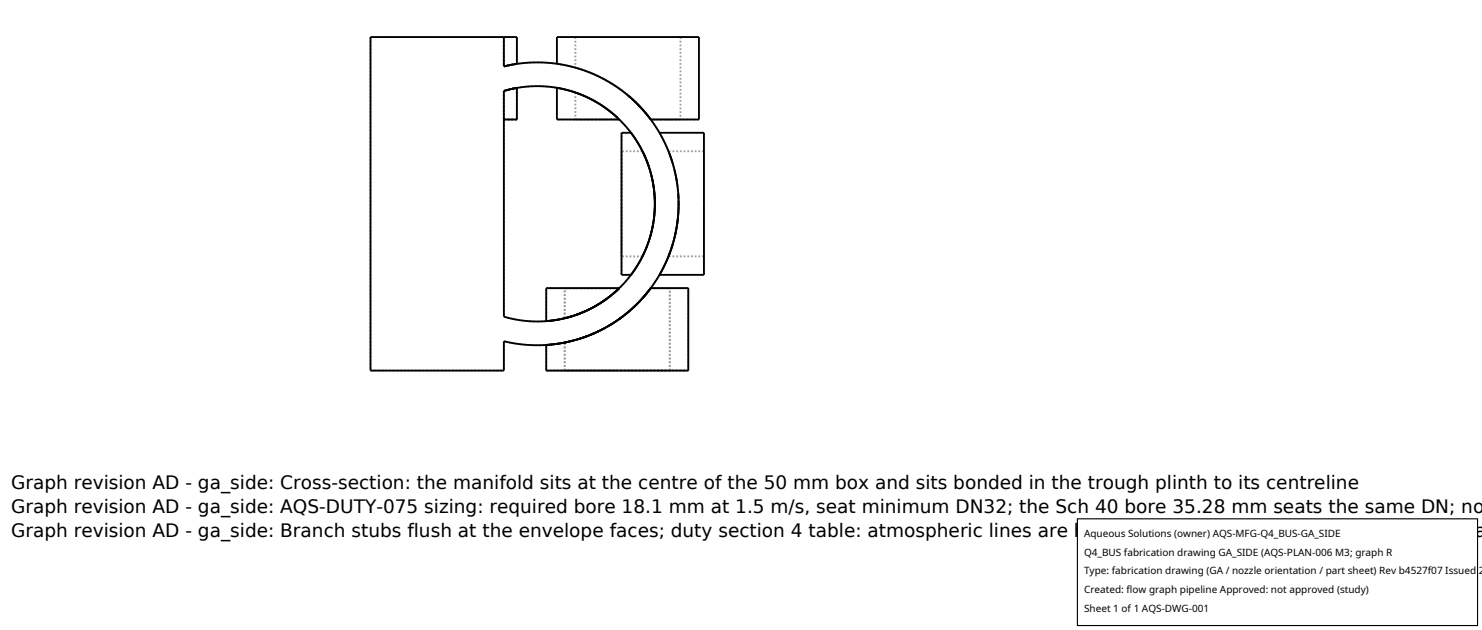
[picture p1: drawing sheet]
<svg xmlns="http://www.w3.org/2000/svg" width="212mm" height="90mm" viewBox="0 0 212 90" stroke-linecap="round" stroke-linejoin="round" font-family="sans-serif">
<g fill="none" stroke="#a0a0a0" stroke-width=".26" stroke-dasharray=".3 .3" stroke-linecap="butt">
<path d="M52.9 5.3h19.1M52.9 5.3v47.6M72 5.3v4.2M72 9.5a20.2 20.2 0 0 1 24.9 19.6 20.2 20.2 0 0 1-24.9 19.6M72 13v32.2M72 13v4.1M72 17.1h1.8M72 13l1.1-.3M72 9.5l1.8-.4M72 5.3h1.8M73.3 12.6h.4M73.4 12.6h.3"/>
<path d="M73.7 12.6h.1M73.8 17.1h-1.8M73.8 12.6l-1.8 .4M73.8 9.1l-1.8 .4M73.8 5.3h-1.8M73.8 12.6v4.5M73.8 5.3v3.8M79.5 9.1l1.9 .4 2 .5a20.2 20.2 0 0 1 6.3 3.6M82.2 13.2a16.8 16.8 0 0 1 6.2 3.9M82.2 17.1h6.2M82.2 9.7a20.2 20.2 0 0 1 7.5 3.9M82.2 5.3h7.5"/>
<path d="M82.2 13.2v3.9M82.2 5.3v4.4M88.2 16.8l.2 .3M88.4 17.1a16.8 16.8 0 0 0-8.9-4.6M88.4 17.1l-.5-.5a16.8 16.8 0 0 0-5.7-3.4M88.4 17.1h-6.2M88.4 17.1h-8.9M89.7 5.3h7.5M92.7 16.7l.2 .4M92.9 17.1a20.2 20.2 0 0 0-10.7-7.4M92.9 17.1a20.2 20.2 0 0 0-13.4-8M92.9 17.1h4.3"/>
<path d="M94.2 19a20.2 20.2 0 0 1 2.7 9.7M97.2 5.3h-15M97.2 17.1h-4.3M97.2 5.3v11.8M99.8 17.1h-6.9M99.8 5.3h-20.3M88.8 39.2v-20.2M88.8 29.1v7.5M88.8 36.6v-15M88.8 21.6v7.5M90.1 39.2h.1a16.8 16.8 0 0 0-.1-20.2M91.8 36.6a16.8 16.8 0 0 0 0-15"/>
<path d="M91.8 21.6h-3M91.8 36.6h-3M92.2 22.5v.1M92.2 35.7l-.2 .3M92.2 35.6v.1M92.5 23.4l.1 .2M92.6 34.6l-.2 .7M92.7 23.9l.1 .5M92.8 34l-.2 .6M92.9 24.4l.1 .3M93 24.9v.2M93.4 31.5l-.1 .2"/>
<path d="M93.4 27v.2M93.4 31v.4M93.5 30.4v.2M94.2 39.2a20.2 20.2 0 0 0 0-20.2M95.5 36.6a20.2 20.2 0 0 0 0-15M95.5 21.6l.1 .3M95.5 36.4v.2M95.8 35.8l-.1 .3M95.9 35.4l-.1 .3M96.1 23.3v.1M96.1 34.9l-.1 .1M96.1 23.5l.2 .8"/>
<path d="M96.4 24.4v.1M96.4 33.6l-.3 1.2M96.4 24.7l.1 .3M96.6 32.7v.3M96.7 32.2l-.1 .3M96.7 26.3l.2 1.3M96.8 31v.3M96.9 28.4v.7M96.9 29.2l-.1 1.7M100.5 39.2v-20.2M100.5 29.1v7.5M100.5 36.6v-15"/>
<path d="M100.5 21.6v7.5M100.5 21.6h-5M100.5 36.6h-5M52.9 52.9h19.1M72 48.7v4.2M72 45.2a16.8 16.8 0 0 0 21.5-16.1 16.8 16.8 0 0 0-21.5-16.1M78 45.9l2.7-.5a16.8 16.8 0 0 0 7.7-4.3M78 41.1h10.4M78 49.3l.3-.1a20.2 20.2 0 0 0 14.6-8.1M78 52.9h20.3M78 45.9v-4.8M78 52.9v-3.6"/>
<path d="M78.5 45.8l-.5 .1M80.7 41.1h7.7M80.7 48.9l.9-.2M80.7 48.9l1.7-.4 1.9-.7M80.7 52.9h15M80.7 45.4v-4.3M80.7 52.9v-4M80.9 45.4h.1M81 48.8l-.2 .1M81 45.3h.1M81.2 45.3h.1M81.3 48.8l-.5 .1"/>
<path d="M81.6 45.2h.1M81.7 45.2h-.1M81.8 45.1l.3-.1M81.9 45.1l.2-.1M81.9 48.6l.6-.1M82.3 45l-.3 .1M82.5 48.5l-1.2 .3M82.5 48.4l-1.2 .4M83.1 44.6l2.7-1.3M83.2 48.2l-.4 .2M83.3 48.2h-.1M83.5 48.1l-1.7 .5"/>
<path d="M83.7 48.1v-.1M83.9 44.3h.1M84.2 47.9l-.5 .1M84.5 47.8l-.7 .2M84.5 47.8l-1.1 .4M84.5 47.7h.2M84.5 47.7l.8-.3M84.8 47.6l.5-.2M85.2 47.5l-.5 .2M85.5 47.3l-.6 .3M85.5 47.3l2.2-1.3M85.5 47.3l.5-.3"/>
<path d="M85.6 43.4l.2-.1M85.8 43.2l.6-.3M86.1 43.1v-.1M86.1 47l.7-.4M86.4 42.8l1.1-.8M86.6 42.7l.3-.2M86.8 46.6l.5-.3M86.9 46.6l-.4 .2M86.9 46.5l-1.6 .9M87.3 42.2l.2-.2M87.4 46.3l1.8-1.3M87.7 41.8l.5-.4"/>
<path d="M87.7 41.8l-.5 .5M87.7 46h.1M87.9 46v-.1M88 45.8l1.4-1M88.1 45.8l-.4 .2M88.2 45.8l-1 .6M88.2 45.8l-1.3 .7M88.2 52.9h-7.5M88.2 52.9h-10.2M88.3 45.7l-.1 .1M88.3 45.6l-.1 .2M88.3 41.3l.1-.2"/>
<path d="M88.4 45.6h-.1M88.4 45.6l-.2 .2M88.4 41.1l-.2 .3M88.4 41.1l-1.6 1.5-2 1.2a16.8 16.8 0 0 1-4.1 1.6M88.4 41.1h-7.7M88.4 41.1h-10.4M89.3 44.9l-.3 .2M89.4 44.8l.6-.5M89.5 44.7l.2-.1M89.7 44.6l-1.1 .8M90 44.3l.5-.4M90.2 44.1l-1.3 1.1"/>
<path d="M90.5 43.9l.3-.3M90.7 43.7l-1 .8M90.9 43.5l.9-.9M90.9 43.5l1.1-1.2M91.1 43.3l-1.4 1.3M91.9 42.5l-1.1 1.1M92.1 42.3v-.1M92.3 42l.6-.9M92.5 41.8l-.9 1M92.5 41.8l-1.4 1.4M92.5 41.7l.4-.6M92.9 41.1l-.4 .6"/>
<path d="M92.9 41.1h2.8M92.9 41.1h5.4M95.7 41.1h-2.8M95.7 52.9h-7.5M95.7 52.9v-11.8M98.3 52.9h-10.1M98.3 41.1h-5.4M98.3 52.9v-11.8"/>
</g>
<g fill="none" stroke="#000" stroke-width=".26">
<path d="M72 5.3v4.2a20.2 20.2 0 0 1 24.9 19.6 20.2 20.2 0 0 1-24.9 19.6v4.2h-19.1v-47.6h20.9v3.8l-1.8 .4M72 13a16.8 16.8 0 0 1 21.5 16.1 16.8 16.8 0 0 1-21.5 16.1zM72 13l1.8-.4v4.5h-1.8M73.4 12.6l-.3 .1M73.8 12.6h-.1M79.5 9.1v-3.8h20.3v11.8h-6.9a20.3 20.3 0 0 0-3.2-3.5 20.3 20.3 0 0 1 3 3.1M88.2 16.8a16.8 16.8 0 0 0-8.7-4.3v4.6h8.9M88.8 19h1.4a16.8 16.8 0 0 1-.1 20.2h-1.3zM94.2 19h6.3v20.2h-6.3a20.2 20.2 0 0 0 2.7-10.1M91.8 21.6v.1M91.8 21.7h.1M91.8 21.7l.4 .8"/>
<path d="M92 36l-.2 .6M92.2 22.6l.3 .8M92.4 35.3l-.2 .3M92.6 23.6l.1 .3M92.6 34.6h.1M92.8 24.4h.1M93 24.7v.2M93 25.1l.2 .5M93.2 25.6l.2 1.1M93.3 31.7l-.5 2.3M93.4 26.7v.3M93.4 31.4v.1"/>
<path d="M93.4 27.2l.1 1.9M93.5 30.6l-.1 .4M93.5 29.2v1.2M93.5 29.1v.1M95.6 21.9l.5 1.4M95.7 36.1l-.2 .3M95.8 35.7v.1M96 35l-.1 .4M96.1 23.4v.1M96.1 34.8v.1M96.3 24.3l.1 .1M96.4 24.5v.2"/>
<path d="M96.5 25l.2 1.3M96.6 33l-.2 .6M96.6 32.5v.2M96.8 31.3l-.1 .9M96.8 30.9v.1M96.9 27.6v.8M96.9 28.7v.4M96.9 29.1v.1M78 41.1h10.4a16.8 16.8 0 0 1-10.4 4.8zM80.7 45.4l-2.2 .4M80.7 45.4h.1M80.7 48.9h.1l-2.8 .4"/>
<path d="M80.9 45.4h-.2M81 45.3l-.1 .1M81 45.3v.1M81.2 45.3h-.1M81.3 48.8h-.3M81.3 45.3l-.3 .1M81.4 48.7l-.1 .1M81.4 45.2l-.1 .1M81.6 45.2h-.2M81.6 45.2h-.1M81.7 45.1v.1M81.8 45.1l-.1 .1"/>
<path d="M81.8 48.6l-.4 .1M81.9 48.6l-.3 .1M82 45.1l-.3 .1M82.4 44.9l-.1 .1M82.8 48.4h-.3M83.2 48.2l-.2 .1M83.7 48.1l-1.2 .4 .5-.2M83.7 48l-.2 .1M83.7 48h.1M83.8 48l-.5 .2h.1M83.9 44.3l-1.8 .7 1-.4M84.5 47.7l-.8 .3"/>
<path d="M84.5 47.7l-.2 .1M84.5 47.7l-.3 .2M84.8 47.6l-.1 .1M85 47.5l-.5 .3 .4-.2M85.2 47.5l.1-.1-.3 .1M85.6 43.4l-1.6 .9M86.1 43.1l-.3 .2v-.1M86.1 47h-.1M86.4 42.8v.1M86.5 46.8l-1.2 .6M86.6 42.7l-.5 .3M86.8 46.6h.1"/>
<path d="M87.2 42.3a16.8 16.8 0 0 1-4.8 2.6M87.2 46.4l-.3 .1M87.3 42.2l-.4 .3M87.4 46.3h-.1M87.5 46.2l-.6 .4M87.7 46l-.2 .2M87.7 46h.1M87.9 46h-.1M88 45.9h-.1M88 45.9h.1M88 45.8v.1M88.2 45.8h-.1"/>
<path d="M88.2 41.4h-.1M88.2 45.8a20.2 20.2 0 0 1-10.2 3.5M88.2 45.8h.1M88.3 45.6h.1M88.3 41.3l-.1 .1M88.4 41.1l-.9 .9 .6-.6M88.4 41.1h.1M88.6 45.4l-.2 .2M88.9 45.2l-.5 .4M89 45.1l-.7 .6M89.4 44.8h.1M89.5 44.7l-.3 .3"/>
<path d="M89.7 44.6v-.1l-.4 .4M89.8 44.5l-.1 .1M90 44.3l-.2 .2M90 44.3h.1M90.8 43.6l.1-.1-.9 .8M90.8 43.6l-.6 .5M91.1 43.2v.1M91.6 42.8l-.9 .9M91.8 42.5v.1M92.1 42.3h-.1M92.2 42.1l-.4 .4M92.2 42.1l-.1 .1"/>
<path d="M92.3 42l-.1 .1M92.3 42h.1M92.3 41.9l-.4 .6M92.5 41.7l-.2 .2M92.5 41.7l-.3 .4M92.9 41.1l-2.1 2.4-1.2 1.2-1.4 1.1M92.9 41.1l-.4 .7v-.1M92.9 41.1h5.4v11.8h-20.3v-3.6"/>
</g>
<path d="M153.9 74.1h57.1v15.2h-57.1z" fill="#fff" stroke="#000" stroke-width=".16"/>
<g font-size="2.6">
<text x="1.6" y="69.8">Graph revision AD - ga_side: Cross-section: the manifold sits at the centre of the 50 mm box and sits bonded in the trough plinth to its centreline</text>
<text x="1.6" y="73.3">Graph revision AD - ga_side: AQS-DUTY-075 sizing: required bore 18.1 mm at 1.5 m/s, seat minimum DN32; the Sch 40 bore 35.28 mm seats the same DN; no</text>
<text x="1.6" y="76.7">Graph revision AD - ga_side: Branch stubs flush at the envelope faces; duty section 4 table: atmospheric lines are hose, DN copied from the edge and not reca</text>
</g>
<g font-size="1.4">
<text x="154.8" y="76.6">Aqueous Solutions (owner) AQS-MFG-Q4_BUS-GA_SIDE</text>
<text x="154.8" y="79.3">Q4_BUS fabrication drawing GA_SIDE (AQS-PLAN-006 M3; graph R</text>
<text x="154.8" y="82">Type: fabrication drawing (GA / nozzle orientation / part sheet) Rev b4527f07 Issued 2</text>
<text x="154.8" y="84.7">Created: flow graph pipeline Approved: not approved (study)</text>
<text x="154.8" y="87.4">Sheet 1 of 1 AQS-DWG-001</text>
</g>
</svg>
